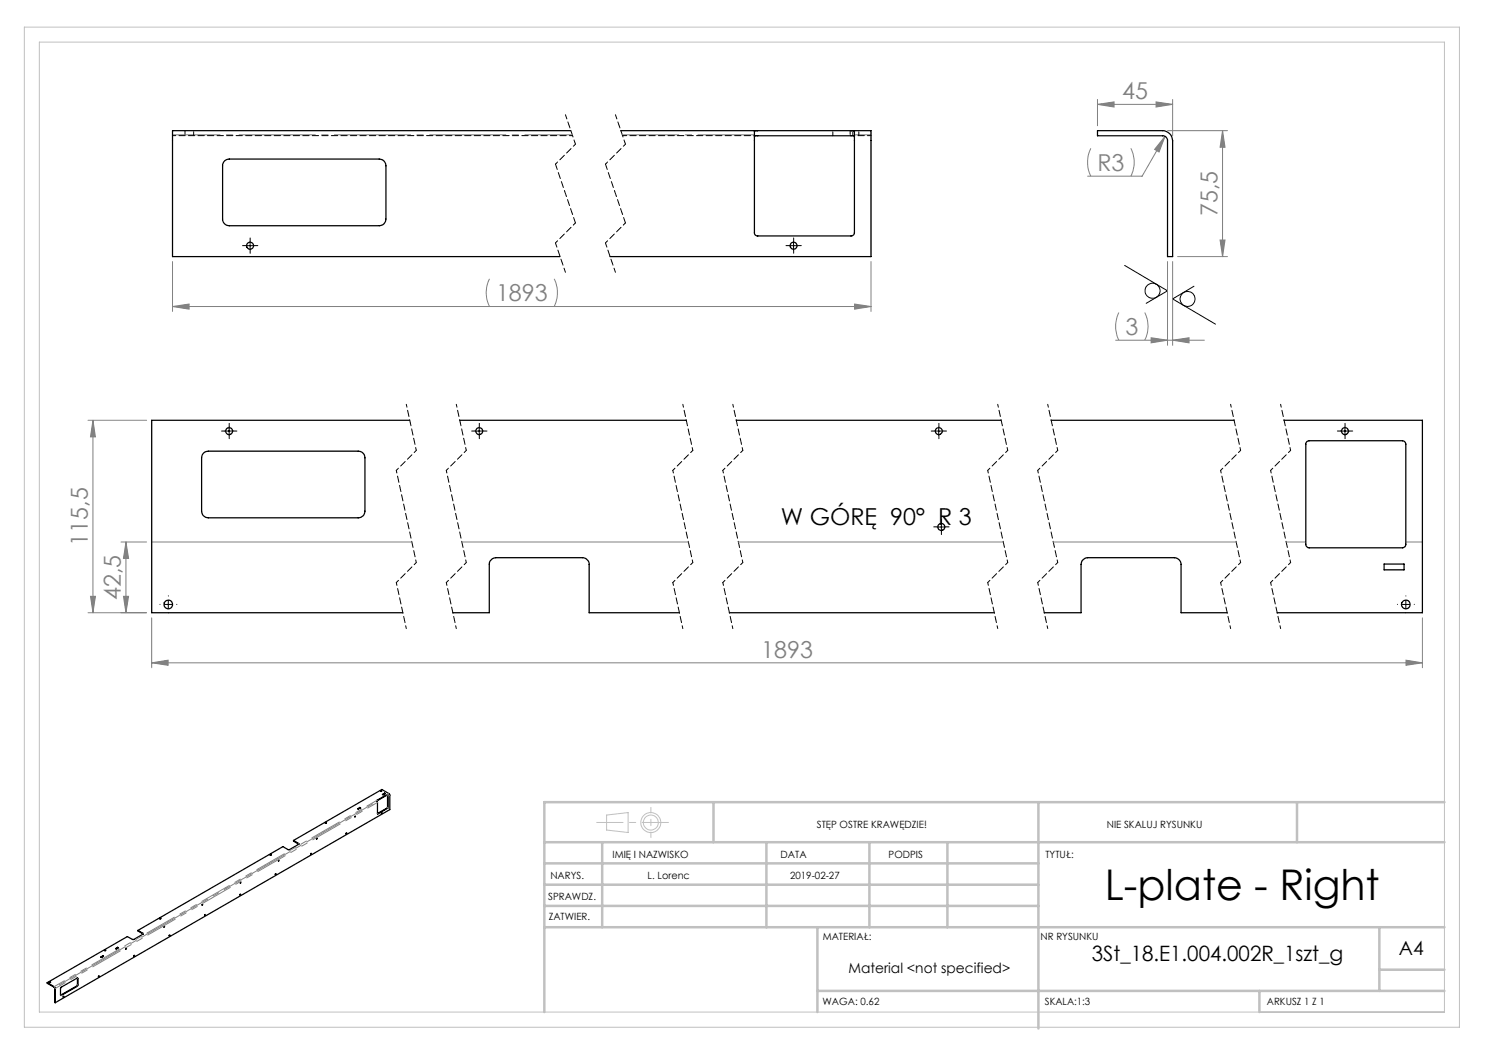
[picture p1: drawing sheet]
<svg xmlns="http://www.w3.org/2000/svg" width="297mm" height="210mm" viewBox="0 0 297 210" stroke-linecap="round" stroke-linejoin="round" font-family="sans-serif">
<g fill="none" stroke="#000" stroke-width=".2">
<path d="M49.2 49.1h1.6M50 48.3v1.7M157.9 49.1h1.7M158.7 48.3v1.7M224.9 53.1l8.6 5.1-4.3 2.5M238.8 57.2l-4.3 2.6 8.6 5M45 86.2h1.7M45.8 85.4v1.7M95 86.2h1.7M95.8 85.4v1.7M186.9 86.2h1.7M187.7 85.4v1.7"/>
<path d="M268.1 86.2h1.7M269 85.4v1.7M187.4 105.4h1.7M188.3 104.6v1.6M32.8 120.9h1.7M33.7 120v1.7M280.3 120.9h1.7M281.2 120v1.7"/>
<circle cx="230.5" cy="58.2" r="1.51"/>
<circle cx="237.5" cy="59.8" r="1.5"/>
</g>
<g fill="none" stroke="#c0c0c0" stroke-width=".2">
<path d="M4.9 5.4h287v200h-287zM7.9 8.4h281v194h-281zM121.3 163l4.3-.5v4l-4.3-.5z"/>
<circle cx="130.2" cy="164.5" r="2"/>
<circle cx="130.2" cy="164.5" r="1.49"/>
</g>
<g fill="none" stroke="#808080" stroke-width=".2">
<path d="M219.5 19.9v5.2M234.5 19.9v7.3M218.2 29.7a6.4 6.4 0 0 0 0 5.5M219.5 20.9l3.3-.5v1zM219.5 20.9h15M226.2 29.7a6.1 6.1 0 0 1 0 5.5M231.2 20.4l3.3 .5-3.3 .5zM233 27.3l-1.2 3.1-.9-.5zM233 27.3l-4.6 7.9h-10.9M233.5 26.1h12M244.5 26.1l.5 3.3h-1zM244.5 26.1v25.2"/>
<path d="M34.5 52.3v10M97.9 55.8a6.1 6.1 0 0 0 0 5.5M110.8 55.8a6.4 6.4 0 0 1 0 5.5M174.2 52.3v10M233.5 52.3v16.8M234.5 52.3v16.8M235.5 51.3h10M244 48h1l-.5 3.3zM34.5 61.3l3.3-.5v1zM34.5 61.3h139.7M170.9 60.8l3.3 .5-3.3 .5zM223.1 68h17.8"/>
<path d="M223.8 62.5a6.4 6.4 0 0 0 0 5.5M229 62.5a6.1 6.1 0 0 1 0 5.5M230.2 67.5l3.3 .5-3.3 .6zM234.5 68l3.3-.5v1.1zM17.6 84.1h11.7M18.6 84.1v38.4M18.6 84.1l.5 3.3h-1zM18.1 119.3h1l-.5 3.2zM24.2 108.4h5.1M24.7 119.3h1l-.5 3.2zM25.2 108.4v14.1M25.2 108.4l.5 3.3h-1z"/>
<path d="M30.3 108.4h52M92.4 108.4h45.3M147.6 108.4h53M210.6 108.4h36.6M257.2 108.4h4M281.2 108.4h3.3M17.6 122.5h11.7M30.3 132.6l3.3-.6v1.1zM30.3 123.6v10M30.3 132.6h254.2M281.2 132l3.3 .6-3.3 .5zM284.5 123.6v10"/>
</g>
<g fill="none" stroke="#000" stroke-width=".2" stroke-dasharray="15.2 1.3 1.3 1.3">
<path d="M49.2 49.1h-.7M50 48.3v-.7M50 50v.7M50.9 49.1h.7M157.9 49.1h-.7M158.7 48.3v-.7M158.7 50v.7M159.6 49.1h.7M45 86.2h-.7M45.8 85.4v-.7M45.8 87v.7M46.7 86.2h.7"/>
<path d="M95 86.2h-.7M95.9 85.4v-.7M95.9 87v.7M96.7 86.2h.7M186.9 86.2h-.7M187.8 85.4v-.7M187.8 87v.7M188.6 86.2h.7M268.2 86.2h-.7M269 85.4v-.7M269 87v.7M269.8 86.2h.7"/>
<path d="M33.7 119.2h.1M187.4 105.4h-.7M188.3 104.5v-.7M188.3 106.2v.7M189.1 105.4h.7M281.2 119.2h.1M32 120.9h.1M33.7 122.5v.1M35.3 120.9h.1M279.5 120.9h.1M281.2 122.5v.1M282.8 120.9h.1"/>
</g>
<path d="M113.1 23l2 5.8M123.1 23l2 5.8M111.1 48.6l2 5.9M121.1 48.6l2 5.9" fill="none" stroke="#000" stroke-width=".2" stroke-dasharray="1.3 .6" stroke-dashoffset=".4"/>
<g fill="none" stroke="#000" stroke-width=".2" stroke-dasharray="1.3 .6" stroke-dashoffset=".7">
<path d="M115.1 28.8l-4 4M125.1 28.8l-4 4M115.1 44.6l-4 4M125.1 44.6l-4 4M79.3 94.1l4 18.4M81.3 80.9l2 9.2M83.3 90.1l-4 4M89.3 94.1l4 18.4M91.3 80.9l2 9.2M93.3 90.1l-4 4M134.6 94.1l4 18.4M136.6 80.9l2 9.2"/>
<path d="M138.6 90.1l-4 4M144.6 94.1l4 18.4M146.6 80.9l2 9.2M148.6 90.1l-4 4M197.5 94.1l4 18.4M199.5 80.9l2 9.2M201.5 90.1l-4 4M207.5 94.1l4 18.4M209.5 80.9l2 9.2M211.5 90.1l-4 4M244.1 94.1l4 18.4M246.1 80.9l2 9.2"/>
<path d="M248.1 90.1l-4 4M254.1 94.1l4 18.4M256.1 80.9l2 9.2M258.1 90.1l-4 4M79.3 116.5l2 9.2M83.3 112.5l-4 4M89.3 116.5l2 9.2M93.3 112.5l-4 4M134.6 116.5l2 9.2M138.6 112.5l-4 4M144.6 116.5l2 9.2M148.6 112.5l-4 4"/>
<path d="M197.5 116.5l2 9.2M201.5 112.5l-4 4M207.5 116.5l2 9.2M211.5 112.5l-4 4M244.1 116.5l2 9.2M248.1 112.5l-4 4M254.1 116.5l2 9.2M258.1 112.5l-4 4"/>
</g>
<path d="M111.1 32.8l4 11.8M121.1 32.8l4 11.8" fill="none" stroke="#000" stroke-width=".2" stroke-dasharray="1.3 .6" stroke-dashoffset=".1"/>
<path d="M114.5 27h-80" fill="none" stroke="#808080" stroke-width=".2" stroke-dasharray="15.2 1.3 1.3 1.3" stroke-dashoffset="5.8"/>
<path d="M150.9 27h-26.4" fill="none" stroke="#808080" stroke-width=".2" stroke-dasharray="15.2 1.3 1.3 1.3" stroke-dashoffset="3.9"/>
<path d="M174.2 27h-3.3M77.9 158.8l-.4 .2" fill="none" stroke="#808080" stroke-width=".2" stroke-dasharray="15.2 1.3 1.3 1.3"/>
<path d="M133.7 164.5h-14.4" fill="none" stroke="#c0c0c0" stroke-width=".2" stroke-dasharray="15.2 1.3 1.3 1.3" stroke-dashoffset="10"/>
<path d="M130.2 161.5v6" fill="none" stroke="#c0c0c0" stroke-width=".2" stroke-dasharray="15.2 1.3 1.3 1.3" stroke-dashoffset="14.1"/>
<g fill="none" stroke="#c0c0c0" stroke-width=".5">
<path d="M108.9 176.9h98.8M108.9 172.7h98.8M108.9 168.4h180M120.4 168.4v17M142.7 160.4v8M153.3 168.4v17M173.9 168.4v17M189.5 168.4v17M207.7 160.4v45.3M259.4 160.4v8M288.9 160.4h-180v42M108.9 181.2h98.8"/>
<path d="M108.9 185.4h180M163.5 198.2h125.4M163.5 185.4v17M251.9 198.2v4.2M275.9 185.4v12.8M275.9 193.9h13"/>
</g>
<path d="M75.4 160.3l-64.4 37.2" fill="none" stroke="#808080" stroke-width=".2" stroke-dasharray="15.2 1.3 1.3 1.3" stroke-dashoffset="-1"/>
<g fill="#808080">
<path d="M34.5 61.3l3.3-.5v1zM170.9 60.8l3.3 .5-3.3 .5zM233 27.3l-2.1 2.6 .9 .5z"/>
<path d="M219.5 20.9l3.3-.5v1zM231.2 20.4l3.3 .5-3.3 .5z"/>
<path d="M234.5 68l3.3-.5v1.1zM230.2 67.5l3.3 .5-3.3 .6z"/>
<path d="M24.7 119.3h1l-.5 3.2zM25.2 108.4l.5 3.3h-1z"/>
<path d="M18.1 119.3h1l-.5 3.2zM18.6 84.1l.5 3.3h-1z"/>
<path d="M244.5 26.1l.5 3.3h-1zM244 48h1l-.5 3.3z"/>
<path d="M30.3 132.6l3.3-.6v1.1zM281.2 132l3.3 .6-3.3 .5z"/>
</g>
<g fill="none" stroke="#000" stroke-width=".25">
<path d="M44.9 32.2l.4-.3 .6-.1h29.9a1.33 1.33 0 0 1 1.4 1.4v10.6a1.33 1.33 0 0 1-1.4 1.3h-29.9a1.33 1.33 0 0 1-1.4-1.3v-10.9zM114.2 26.1h-79.7v25.2h77.5M124.1 26.1h50.1v25.2h-52.2M150.9 27.4l.2-.2h19.5l.3 .2M151.6 26.1l-.7 .1v20.4a.61 .61 0 0 0 .7 .6h18.6a.66 .66 0 0 0 .7-.6v-19.8a.47 .47 0 0 0-.1-.6 .47 .47 0 0 0-.6-.1M219.5 26.1h13a2.05 2.05 0 0 1 2 2v23.2h-1v-23.2a.96 .96 0 0 0-1-.9h-13zM40.7 90.6l.4-.3 .6-.1h29.9a1.33 1.33 0 0 1 1.4 1.4v10.6a1.33 1.33 0 0 1-1.4 1.4h-29.9a1.33 1.33 0 0 1-1.4-1.4v-10.6l.1-.6zM81.9 84.1h-51.6v38.4h50.2M91.9 84.1h45.3M147.2 84.1h53M210.2 84.1h36.6M256.8 84.1h27.7v38.4h-29.1"/>
<path d="M261.4 88.3l.4-.1h18.7a.73 .73 0 0 1 .7 .6v20.1a.66 .66 0 0 1-.7 .7h-18.7l-.5-.4-.1-.2v-20.3zM276.8 112.8h4v1.2h-4zM90.6 122.5h7.3v-9.6a1.39 1.39 0 0 1 1.3-1.4h17.3a1.39 1.39 0 0 1 1.3 1.4v9.6h18.1M145.9 122.5h52.9M208.8 122.5h7.4v-9.6a1.39 1.39 0 0 1 1.4-1.4h17.3a1.39 1.39 0 0 1 1.3 1.4v9.6h9.2M76.1 158.3h.2M76.9 158.6l.1 .1-.4 .3M76.9 158.6l-.4 .3 .1 .1M76.9 158.6v.2M76.9 158.8l-.3 .2M76.9 158.8h.1M48 176.5h.2l-.1 .1z"/>
<path d="M54.1 171h.1M55.1 174.8h.1l-.1 .1zM58.7 168.1l1.1 .6-.1 .2M58.7 168.1l17.7-10.2 1.5 .9 .1 3.1-67 38.6M58.7 168.1v.1l1 .6M59.7 168.9l-1.9 1.1-1.2-.7-29 16.8M59.7 168.8h.1M62.2 170.7h.1l-.1 .1zM63.4 167.7l.1-.1-.1 .2zM65.1 164.6h.2M72 161.6h.1M72 161.5l-.5 .2 .1 .1"/>
<path d="M72 161.5l.1 .1-.5 .2M72 161.5v.1M72 161.6l-.4 .2M75.4 160.1l2-1.2 .2 .2v2.5l-2 1.2-.1-2.4zM75.4 160.2l1.9-1.1h.2v2.4l-2 1.2M76.3 162.5v.2zM9.5 196.5l1.5 1v3M9.5 196.5v.2l1.4 .8v3h.1M9.9 196.5h.2M12.2 197.5l3.4-1.9-.1 1.6-3.3 1.9-.1-.1zM12.6 199.3l.2-.1-.1 .2zM15.5 195.6l-.1 1.5-3.3 1.9"/>
<path d="M20.1 191.4l.5-.2h.1l-.4 .3zM20.6 191.2v.1M20.6 191.3l-.4 .2M20.6 191.3h.1M21 190.1h.1M23.1 189.7l.4-.2h.2l-.5 .3zM23.5 189.5v.1M23.5 189.6l-.3 .2M23.5 189.6h.1M25.2 189.7h.1l-.1 .2zM25.2 189.7l-.1 .1M26.8 191.1h.1l-.1 .2z"/>
<path d="M27.6 186.1l1 .6v.1M27.6 186.1l1 .7M28.6 186.8l-1.9 1.1-1.2-.6-16 9.2M28.6 186.8h.1M31.9 183.7h.3zM32 183.8h.1M40.5 180.9l-.1 .1zM41 182.9l-.1 .2z"/>
<circle cx="50" cy="49.1" r=".71"/>
<circle cx="158.7" cy="49.1" r=".7"/>
<circle cx="45.8" cy="86.2" r=".71"/>
<circle cx="95.8" cy="86.2" r=".7"/>
<circle cx="187.8" cy="86.2" r=".7"/>
<circle cx="269" cy="86.2" r=".71"/>
<circle cx="188.3" cy="105.4" r=".7"/>
<circle cx="33.7" cy="120.9" r=".88"/>
<circle cx="281.2" cy="120.9" r=".88"/>
<circle cx="76.2" cy="158.2" r=".11"/>
<circle cx="48" cy="178.9" r=".09"/>
<circle cx="54.1" cy="171" r=".11"/>
<circle cx="55.7" cy="172.1" r=".08"/>
<circle cx="65.2" cy="164.6" r=".11"/>
<circle cx="69.2" cy="166.6" r=".09"/>
<circle cx="71" cy="163.3" r=".08"/>
<circle cx="10" cy="196.5" r=".11"/>
<circle cx="19.7" cy="195.2" r=".08"/>
<circle cx="21.1" cy="190.1" r=".11"/>
<circle cx="32.8" cy="185.3" r=".08"/>
<circle cx="33.9" cy="187.1" r=".08"/>
</g>
<path d="M75.5 160.5l-64.4 37.2" fill="none" stroke="#808080" stroke-width=".2" stroke-dasharray="6.3 1.3 1.3 1.3 1.3 1.3" stroke-dashoffset="4.1"/>
<path d="M75.4 160.1l-64.5 37.2" fill="none" stroke="#808080" stroke-width=".2" stroke-dasharray="6.3 1.3 1.3 1.3 1.3 1.3" stroke-dashoffset="4"/>
<g fill="none" stroke="#808080" stroke-width=".2" stroke-dasharray="6.3 1.3 1.3 1.3 1.3 1.3">
<path d="M77.4 158.9v.1M77.5 159.1v-.2M77.8 158.7l-.4 .2M78 159l-.4 .2M59.8 168.7v.1M75.4 160.2v-.1M75.6 162.8l-.1-.1M77.5 161.6h.1M77.6 161.5l-.1-.1M10.9 197.4v-.1M11 197.6l.1 .1M12.3 199.1l-.1-.1"/>
<path d="M15.3 197.2h.2M15.5 195.6l.1 .1M15.6 197l-.1-.1M28.6 186.6v.2"/>
</g>
<path d="M37 26.1v1M38.7 27.1v-1M166.6 27.1v-1M170 26.1v1M170.6 27.1v-1M171.8 27.1v-1M174.2 27.1h-4" fill="none" stroke="#000" stroke-width=".2" stroke-dasharray="1.3 .6" stroke-dashoffset=".5"/>
<path d="M151.6 27.1h-27.1" fill="none" stroke="#000" stroke-width=".2" stroke-dasharray="1.3 .6" stroke-dashoffset=".4"/>
<path d="M114.5 27.1h-80" fill="none" stroke="#000" stroke-width=".2" stroke-dasharray="1.3 .6" stroke-dashoffset=".6"/>
<text font-size="8.5" x="221" y="179.9">L-plate - Right</text>
<g font-size="4.7" fill="#808080">
<text x="224.4" y="19.8">45</text>
<text x="219.5" y="34.2">R3</text>
<text x="243.5" y="43.2" transform="rotate(-90 243.5 43.2)">75,5</text>
<text x="99.2" y="60.3">1893</text>
<text x="225.1" y="67">3</text>
<text x="17.6" y="109.1" transform="rotate(-90 17.6 109.1)">115,5</text>
<text x="24.2" y="120" transform="rotate(-90 24.2 120)">42,5</text>
<text x="152.3" y="131.5">1893</text>
</g>
<text font-size="4.7" x="156.2" y="104.9">W GÓRĘ 90° R 3</text>
<text font-size="4.2" x="218.4" y="192.2">3St_18.E1.004.002R_1szt_g</text>
<text font-size="3.9" x="279.8" y="190.9">A4</text>
<text font-size="2.8" x="169.7" y="194.6">Material &lt;not specified&gt;</text>
<g font-size="2">
<text x="163.4" y="165.5">STĘP OSTRE KRAWĘDZIE!</text>
<text x="221.4" y="165.6">NIE SKALUJ RYSUNKU</text>
<text x="122.5" y="171.6">IMIĘ I NAZWISKO</text>
<text x="156.1" y="171.6">DATA</text>
<text x="177.7" y="171.6">PODPIS</text>
<text x="209.1" y="171.6">TYTUŁ:</text>
<text x="110.1" y="175.8">NARYS.</text>
<text x="129.5" y="175.8">L. Lorenc</text>
<text x="158" y="175.7">2019-02-27</text>
<text x="109.6" y="180">SPRAWDZ.</text>
<text x="109.7" y="184.1">ZATWIER.</text>
<text x="164.5" y="187.9">MATERIAŁ:</text>
<text x="208.1" y="188.1">NR RYSUNKU</text>
<text x="164.5" y="201">WAGA: 0.62</text>
<text x="209" y="201">SKALA:1:3</text>
<text x="253.4" y="201">ARKUSZ 1 Z 1</text>
</g>
</svg>
